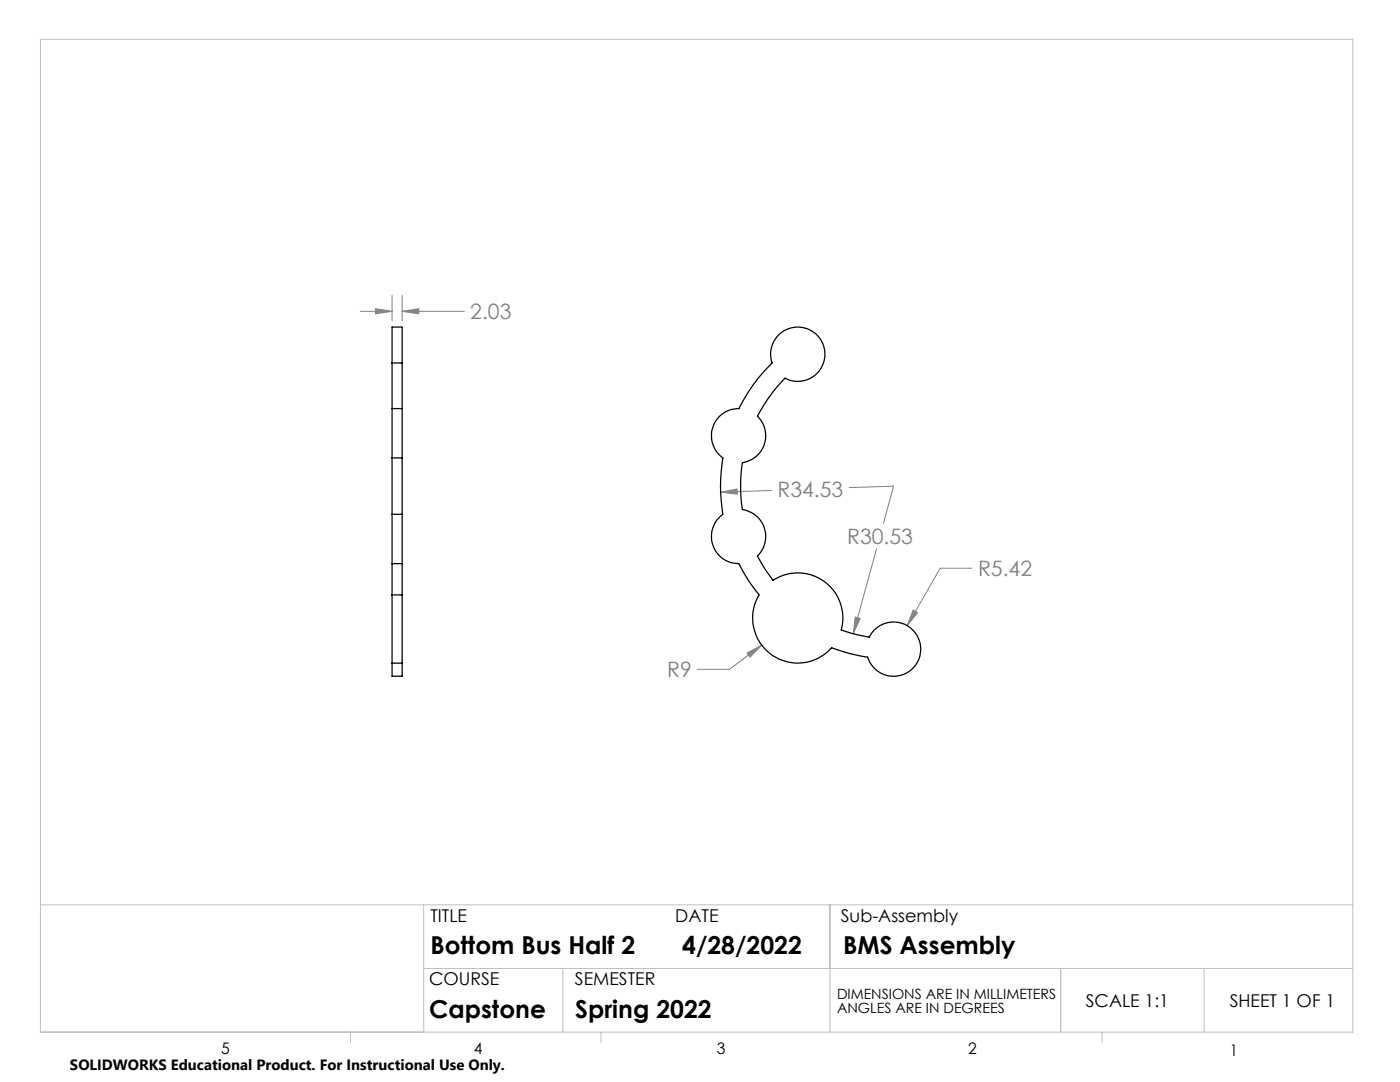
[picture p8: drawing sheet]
<svg xmlns="http://www.w3.org/2000/svg" width="279mm" height="216mm" viewBox="0 0 279 216" stroke-linecap="round" stroke-linejoin="round" font-family="sans-serif">
<g fill="none" stroke="#808080" stroke-width=".2">
<path d="M78.2 58.9v5.1M80.3 58.9v5.1M71.9 62.1h6.3M74.9 61.6l3.3 .5-3.3 .5zM80.3 62.1h12.4M80.3 62.1l3.3-.5v1zM143.8 98.2l3.3-.6v1zM154 97.9l-10.2 .3M169.5 97.3l8.8-.3-2 7.4M174.9 109.5l-4.6 16.9M194 113.4h-6.4l-6.6 11.4M149.1 130.3l2.9-1.6-2.3 2.4z"/>
<path d="M152 128.7l-6.4 4.9h-6.4M170.7 123.1l1 .3-1.4 3zM182.2 121.7l.9 .5-2.1 2.6z"/>
</g>
<path d="M8.1 7.8h261.9v198.2h-261.9zM8.1 180.6h261.9M84.6 180.6v25.4M84.6 193.3h185.4M112.3 193.3v12.7M165.6 180.6v25.4M211.7 193.3v12.7M240.3 193.3v12.7M70 206v2.1M119.9 206v2.1M220 206v2.1" fill="none" stroke="#c0c0c0" stroke-width=".2"/>
<path d="M170.7 123.1l-.4 3.3 1.4-3zM143.8 98.2l3.3 .4v-1zM182.2 121.7l-1.2 3.1 2.1-2.6zM149.1 130.3l.6 .8 2.3-2.4zM80.3 62.1l3.3-.5v1zM74.9 61.6l3.3 .5-3.3 .5z" fill="#808080"/>
<g fill="none" stroke="#000" stroke-width=".25">
<path d="M78.2 72.4v9.1M78.2 72.4v-7.1h2.1v7.1M78.2 72.4h2.1M80.3 72.4v9.1M155.4 66.8a5.4 5.4 0 0 1 7.3-.3 5.4 5.4 0 0 1 1 7.2 5.4 5.4 0 0 1-7 1.8 32.2 32.2 0 0 0-5.5 7.5 5.4 5.4 0 0 1 1.3 5.6 5.4 5.4 0 0 1-4.3 3.7 31.1 31.1 0 0 0 0 9.4 5.4 5.4 0 0 1 4.3 3.7 5.4 5.4 0 0 1-1.3 5.5l1.4 2.6 1.7 2.3a9 9 0 0 1 10.2 .2 9 9 0 0 1 3.4 9.7l2 .7 3.6 .7a5.4 5.4 0 0 1 8.4-1.6 5.4 5.4 0 0 1-.7 8.6 5.4 5.4 0 0 1-8.1-3 34.2 34.2 0 0 1-7.1-1.8 9 9 0 0 1-12.1 1.3 9 9 0 0 1-2.4-11.9 32.2 32.2 0 0 1-4-6.2 5.4 5.4 0 0 1-5.2-3.8 5.4 5.4 0 0 1 2-6.1 34.7 34.7 0 0 1 0-11.2 5.4 5.4 0 0 1-2-6.1 5.4 5.4 0 0 1 5.2-3.8 33.3 33.3 0 0 1 6.6-9.1 5.4 5.4 0 0 1 1.3-5.6zM78.2 81.5v9.9M78.2 91.4v11.2M78.2 81.5h2.1M78.2 91.4h2.1M80.3 81.5v9.9M80.3 91.4v11.2M78.2 102.6v9.9"/>
<path d="M78.2 112.5v6.2M78.2 118.7v13.6M78.2 112.5h2.1M78.2 102.6h2.1M78.2 118.7h2.1M80.3 102.6v9.9M80.3 112.5v6.2M80.3 118.7v13.6M78.2 132.3v2.6h2.1v-2.6M78.2 132.3h2.1"/>
</g>
<g font-size="4.9">
<text x="85.9" y="190.4">Bottom Bus Half 2</text>
<text x="136.1" y="190.4">4/28/2022</text>
<text x="168.3" y="190.4">BMS Assembly</text>
<text x="85.6" y="203.1">Capstone</text>
<text x="114.8" y="203.1">Spring 2022</text>
</g>
<g font-size="4.2" fill="#808080">
<text x="93.9" y="63.7">2.03</text>
<text x="155.2" y="99.2">R34.53</text>
<text x="169.1" y="108.5">R30.53</text>
<text x="195.2" y="115">R5.42</text>
<text x="133.1" y="135.2">R9</text>
</g>
<g font-size="3.5">
<text x="85.9" y="183.9">TITLE</text>
<text x="134.8" y="183.9">DATE</text>
<text x="167.8" y="183.9">Sub-Assembly</text>
<text x="85.6" y="196.5">COURSE</text>
<text x="114.7" y="196.5">SEMESTER</text>
<text x="216.7" y="200.9">SCALE 1:1</text>
<text x="245.4" y="200.9">SHEET 1 OF 1</text>
</g>
<g font-size="3.2">
<text x="44.2" y="210.4">5</text>
<text x="94.6" y="210.3">4</text>
<text x="143.1" y="210.4">3</text>
<text x="193.2" y="210.3">2</text>
<text x="245.4" y="210.6">1</text>
</g>
<text font-size="3" x="14" y="213.5">SOLIDWORKS Educational Product. For Instructional Use Only.</text>
<g font-size="2.8">
<text x="167" y="199.3">DIMENSIONS ARE IN MILLIMETERS</text>
<text x="167" y="202.1">ANGLES ARE IN DEGREES</text>
</g>
</svg>
